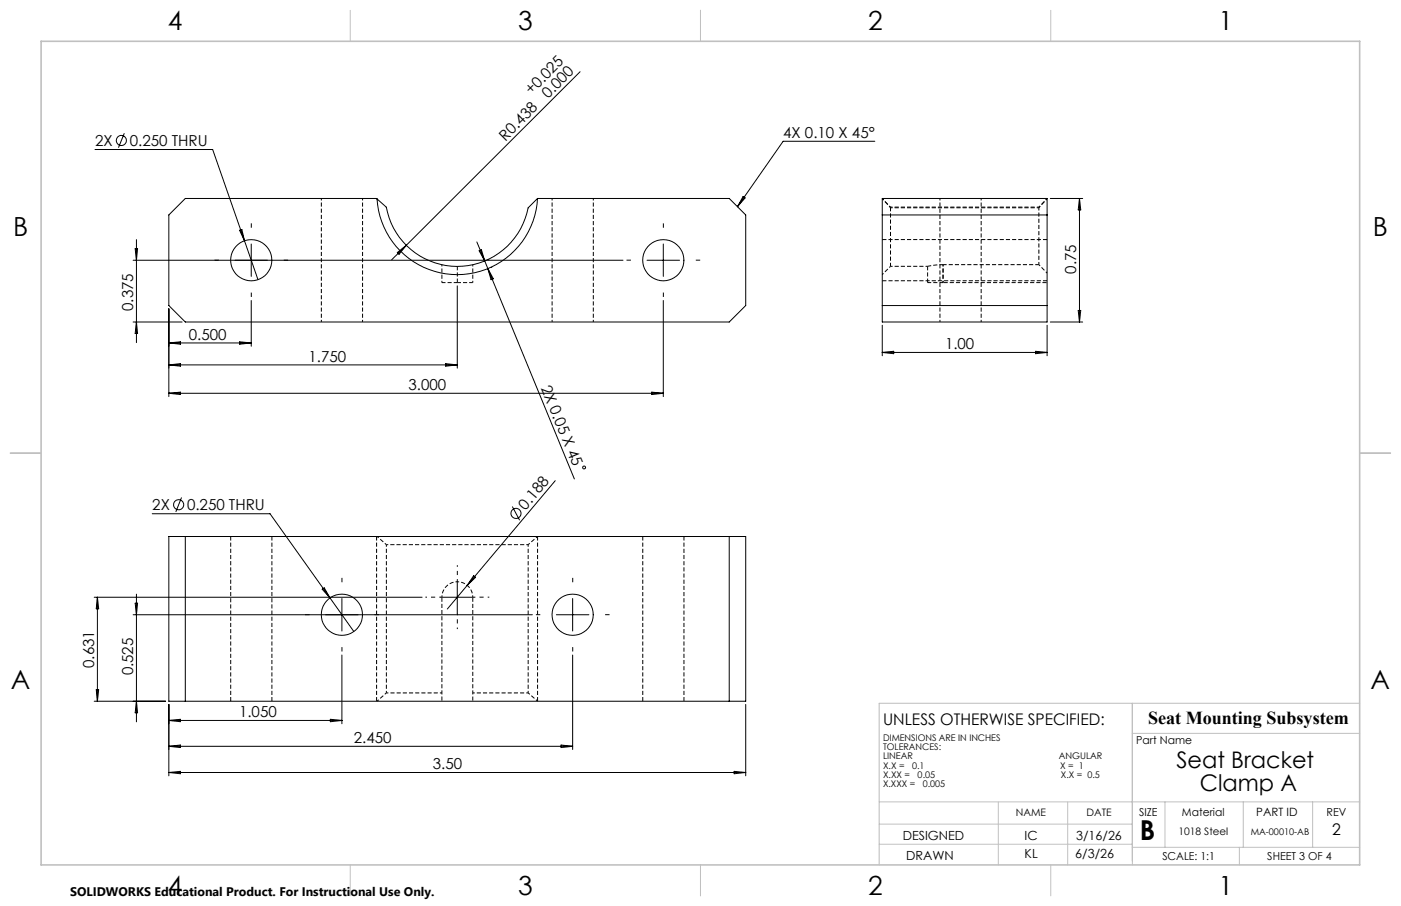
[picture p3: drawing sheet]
<svg xmlns="http://www.w3.org/2000/svg" width="432mm" height="279mm" viewBox="0 0 432 279" stroke-linecap="round" stroke-linejoin="round" font-family="sans-serif">
<path d="M274.5 63.9v.2M320.2 64.1v-.2M322.7 73.9h-50.8M141 87.1v-5M271.9 86.6h50.8M285.9 87.1v-5M71.1 165.4v50.8M116.1 165.4v50.8M198.1 165.4v50.8M83.8 216.2v-50.8M165.7 216.2v-50.8M210.8 216.2v-50.8" fill="none" stroke="#000" stroke-width=".31" stroke-dasharray="1.3 .6" stroke-linecap="butt"/>
<g fill="none" stroke="#000" stroke-width=".31" stroke-dasharray="1.3 .6" stroke-dashoffset=".7" stroke-linecap="butt">
<path d="M274.5 63.9l-2.6-2.6M320.2 63.9l2.5-2.6M136.2 81.6v5.5M145.7 87.1v-5.5M271.9 84.7l2.6-2.6M290.7 87.1v-5.5M290.7 81.6v5.5M320.2 81.6l2.5 2.6M119.1 168h43.7M141 179.4a4.8 4.8 0 0 1 4.7 4.8M136.2 184.2a4.8 4.8 0 0 1 4.8-4.8M136.2 213.7h-17.1"/>
<path d="M162.8 213.7h-17.1"/>
</g>
<path d="M136.2 87.1h4.8M141 87.1h4.7M274.5 82.1v-18M285.9 87.1h4.8M290.7 81.6h29.5" fill="none" stroke="#000" stroke-width=".31" stroke-dasharray="1.3 .6" stroke-dashoffset=".2" stroke-linecap="butt"/>
<g fill="none" stroke="#000" stroke-width=".31" stroke-dasharray="1.3 .6" stroke-dashoffset=".6" stroke-linecap="butt">
<path d="M99 61.2v38.1M170.2 61.2v38.1M274.5 64.1l-2.6-2.9M274.5 64.1h45.7M289.7 61.2v38.1M320.2 64.1l2.5-2.9M320.2 63.9h-45.7M111.7 99.3v-38.1M182.9 99.3v-38.1M274.5 82.1h11.4M302.4 99.3v-38.1M119.1 168l-2.9-2.6"/>
<path d="M162.8 168v45.7M162.8 168l2.9-2.6M119.1 213.7v-45.7M119.1 213.7l-2.9 2.5M162.8 213.7l2.9 2.5"/>
</g>
<g fill="none" stroke="#000" stroke-width=".31">
<path d="M178.8 22.1l-53.6 53.5M29.3 46.1h36.2l14 40.2M38.3 41.1l-1.8 4.4M269.6 43.6h-28.2l-14.1 20.1M41.7 76.7h.7l-.3 3.6zM42.1 73.9v31.8M73.8 71l.7-.2 .9 3.5zM77.4 75.2v10M122.4 77.9l2.8-2.3-2.2 2.8zM125.2 75.6l-4.5 4.5M147 74.6l2.4 5.9M147.7 77.3l.7-.3 1 3.5z"/>
<path d="M165.7 61.2a24.8 24.8 0 0 1-24.7 23.5 24.8 24.8 0 0 1-24.8-23.4M165.7 61.2l-2.9 2.9a22.2 22.2 0 0 1-22 18.1 22.2 22.2 0 0 1-21.7-18.3l-2.9-2.6M165.7 61.2h.1M165.7 61.2h59.1l5 5.1v27.9l-5 5.1h-167.7l-5.1-5.1v-27.9l5.1-5.1 59.1 .1M204.4 75.2v10M229 60.6l.7 .4-2.4 2.7zM271.9 61.2h50.8v38.1h-50.8zM271.9 66.3h50.8M323.7 61.2h10M332.7 61.2v38.1M332.7 61.2l.4 3.5h-.8zM41 99.3h15.1"/>
<path d="M41 80.3h151M42.1 99.3l.3 3.5h-.7zM52 95.2v27.1M77.4 92.7v14.1M140.9 88.2v25.3M149.4 80.5l1 2.3M150.3 80.1h.1M150.4 82.8l26.6 64.9M150.4 82.8l1.6 3.2-.7 .3zM151.3 82.4h.1M199.4 80.3h10M204.4 92.7v29.6"/>
<path d="M271.9 94.2h50.8M323.7 99.3h10M332.3 95.7h.8l-.4 3.6zM52 112.5h88.9M52 112.5l3.6-.4v.8zM52 105.8l3.6-.4v.8zM52 105.8h25.4M73.9 105.4l3.5 .4-3.5 .4zM137.4 112.1l3.5 .4-3.5 .4zM271.9 100.3v9.4M271.9 108.7h50.8M271.9 108.7l3.5-.4v.8z"/>
<path d="M319.2 108.3l3.5 .4-3.5 .4zM322.7 100.3v9.4M52 121.3l3.6-.4v.8zM52 121.3h152.4M200.9 120.9l3.5 .4-3.5 .4zM46.9 158.4h36.3l25.8 36.3M56 153.4l-1.8 4.5M157.9 156.2l2.3 4.2M171.1 148.2l-27.1 32.3M52 165.5h177.8v50.8h-177.8zM57.1 165.5v50.8M140.9 179.1v10.2"/>
<path d="M146 177.6l.6 .4-2.6 2.5zM224.8 165.5v50.8M29 184.2h101.1M30 184.2v32.1M30 184.2l.4 3.5h-.7zM41 189.6h123.1M41.7 186h.7l-.3 3.6zM42.1 183.2v39.4M99.3 181.7l.6-.4 1.8 3.1zM105.4 184.6v10M135.9 184.2h10.1M144 180.5l-6.1 7.3"/>
<path d="M171.5 189.6h10M176.5 184.6v10M29 216.3h22M29.7 212.7h.7l-.4 3.6zM42.1 216.3l.3 3.5h-.7zM52 217.2v22.1M105.4 202v21.2M176.5 202v29.1M229.8 217.2v22.1M52 222.2l3.6-.4v.8zM52 230.2l3.6-.4v.7zM52 238.2l3.6-.3v.7z"/>
<path d="M52 238.2h177.8M52 222.2h53.4M52 230.2h124.5M101.8 221.8l3.6 .4-3.6 .4zM172.9 229.8l3.6 .4-3.6 .3zM226.3 237.9l3.5 .3-3.5 .4z"/>
<circle cx="37.4" cy="43.3" r="1.56"/>
<circle cx="77.4" cy="80.2" r="6.3"/>
<circle cx="204.4" cy="80.2" r="6.3"/>
<circle cx="55.1" cy="155.7" r="1.56"/>
<circle cx="159" cy="158.3" r="1.56"/>
<circle cx="180" cy="144.2" r=".45"/>
<circle cx="105.4" cy="189.6" r="6.4"/>
<circle cx="176.5" cy="189.6" r="6.3"/>
</g>
<path d="M290.7 87.1h32M136.2 184.2v32M145.7 184.2v32" fill="none" stroke="#000" stroke-width=".31" stroke-dasharray="1.3 .6" stroke-dashoffset="-.2" stroke-linecap="butt"/>
<path d="M290.7 81.6l-4.8 .5" fill="none" stroke="#000" stroke-width=".31" stroke-dasharray="1.3 .6" stroke-dashoffset=".1" stroke-linecap="butt"/>
<path d="M320.2 64.1v17.5" fill="none" stroke="#000" stroke-width=".31" stroke-dasharray="1.3 .6" stroke-dashoffset=".4" stroke-linecap="butt"/>
<g fill="none" stroke="#000" stroke-width=".31" stroke-dasharray="15.2 1.3 1.3 1.3" stroke-linecap="butt">
<path d="M77.5 70.2v-1.3M204.5 70.2v-1.3M67.5 80.2h-1.4M77.5 90.2v1.4M87.5 80.2h1.3M194.5 80.2h-1.4M204.5 90.2v1.4M214.5 80.2h1.3M105.4 179.6v-1.4M176.5 179.6v-1.4M95.4 189.6h-1.4M105.4 199.6v1.3"/>
<path d="M115.4 189.6h1.3M166.5 189.6h-1.3M176.5 199.6v1.3M186.5 189.6h1.4"/>
</g>
<path d="M141 179.1v-4.8M135.9 184.2h-4.8M141 189.2v4.8M146 184.2h4.8" fill="none" stroke="#000" stroke-width=".31" stroke-dasharray="15.2 1.3 1.3 1.3" stroke-dashoffset="14.8" stroke-linecap="butt"/>
<g fill="none" stroke="#c0c0c0" stroke-width=".31">
<path d="M107.9 3.2v9.5M215.9 3.2v9.5M323.8 3.2v9.5M3.1 139.7h9.6M419.1 139.7h9.5M349 216.9v49.8M419.1 216.9h-148.1v49.8M349 226.2h70.1M271 247.3h148.1M271 254.1h78M307.7 247.3v19.4M329.1 247.3v19.4"/>
<path d="M359.1 247.3v14M383.2 247.3v14M404.6 247.3v14M107.9 266.7v9.6M215.9 266.7v9.6M271 260.3h78M323.8 266.7v9.6M349 261.3h70.1M382 261.3v5.4"/>
</g>
<path d="M12.7 12.7h406.4v254h-406.4z" fill="none" stroke="#c0c0c0" stroke-width=".5"/>
<text font-size="8.5" x="351.3" y="259">B</text>
<g font-size="8.1">
<text x="51.7" y="9.3">4</text>
<text x="159.7" y="9.3">3</text>
<text x="267.6" y="9.3">2</text>
<text x="375.6" y="9.3">1</text>
<text x="4" y="72.8">B</text>
<text x="423.1" y="72.8">B</text>
<text x="3.3" y="212.5">A</text>
<text x="422.4" y="212.5">A</text>
<text x="51.7" y="276">4</text>
<text x="159.7" y="276">3</text>
<text x="267.6" y="276">2</text>
<text x="375.6" y="276">1</text>
</g>
<g font-size="7.1">
<text x="362.6" y="236.8">Seat Bracket</text>
<text x="369.8" y="243.8">Clamp A</text>
</g>
<text font-size="5.6" x="353.8" y="223.3">Seat Mounting Subsystem</text>
<g font-size="4.9">
<text x="272.2" y="223.4">UNLESS OTHERWISE SPECIFIED:</text>
<text x="410.6" y="257.6">2</text>
</g>
<g font-size="4.7">
<text x="163.7" y="29.3" transform="rotate(-45 163.7 29.3)">+0.025</text>
<text x="168.9" y="30.5" transform="rotate(-45 168.9 30.5)">0.000</text>
<text x="29.3" y="45">2X</text>
<text x="40" y="45">0.250 THRU</text>
<text x="155.8" y="43.6" transform="rotate(-45 155.8 43.6)">R0.438</text>
<text x="241.4" y="42.5">4X 0.10 X 45°</text>
<text x="331.7" y="84.4" transform="rotate(-90 331.7 84.4)">0.75</text>
<text x="41" y="95.9" transform="rotate(-90 41 95.9)">0.375</text>
<text x="58.2" y="104.7">0.500</text>
<text x="291.3" y="107.7">1.00</text>
<text x="95.1" y="111.5">1.750</text>
<text x="166.7" y="119.6" transform="rotate(68 166.7 119.6)">2X 0.05 X 45</text>
<text x="125.9" y="120.3">3.000</text>
<text x="46.9" y="157.3">2X</text>
<text x="57.6" y="157.3">0.250 THRU</text>
<text x="162" y="157.4" transform="rotate(-50 162 157.4)">0.188</text>
<text x="29" y="206" transform="rotate(-90 29 206)">0.631</text>
<text x="41" y="208.3" transform="rotate(-90 41 208.3)">0.525</text>
<text x="73.7" y="221.2">1.050</text>
<text x="109.1" y="229.1">2.450</text>
<text x="133.4" y="237.2">3.50</text>
</g>
<g font-size="3.9">
<text x="278.2" y="259.1">DESIGNED</text>
<text x="315.8" y="259.1">IC</text>
<text x="331.7" y="259.1">3/16/26</text>
<text x="279.3" y="265.2">DRAWN</text>
<text x="315.8" y="264.7">KL</text>
<text x="331.4" y="264.7">6/3/26</text>
</g>
<text font-size="3.8" x="21.6" y="276.3">SOLIDWORKS Educational Product. For Instructional Use Only.</text>
<text font-size="3.5" x="387.2" y="251.8">PART ID</text>
<g font-size="3.4">
<text x="350.2" y="229.5">Part Name</text>
<text x="351.1" y="251.6">SIZE</text>
<text x="364.3" y="251.6">Material</text>
<text x="408.9" y="251.7">REV</text>
<text x="358.3" y="265.2">SCALE: 1:1</text>
<text x="390.6" y="265.2">SHEET 3 OF 4</text>
</g>
<g font-size="3.2">
<text x="313.1" y="251.6">NAME</text>
<text x="334.8" y="251.6">DATE</text>
<text x="363.2" y="257.6">1018 Steel</text>
</g>
<g font-size="2.8">
<text x="272.2" y="228.6">DIMENSIONS ARE IN INCHES</text>
<text x="272.2" y="231.4">TOLERANCES:</text>
<text x="272.2" y="234.2">LINEAR</text>
<text x="272.2" y="237">X.X =</text>
<text x="272.2" y="239.8">X.XX =</text>
<text x="281.1" y="237">0.1</text>
<text x="282.8" y="239.8">0.05</text>
<text x="326.3" y="234.2">ANGULAR</text>
<text x="326.8" y="237">X = 1</text>
<text x="327" y="239.8">X.X = 0.5</text>
<text x="272.2" y="242.7">X.XXX =</text>
<text x="284.4" y="242.7">0.005</text>
<text x="385.5" y="257.6">MA-00010-AB</text>
</g>
</svg>
